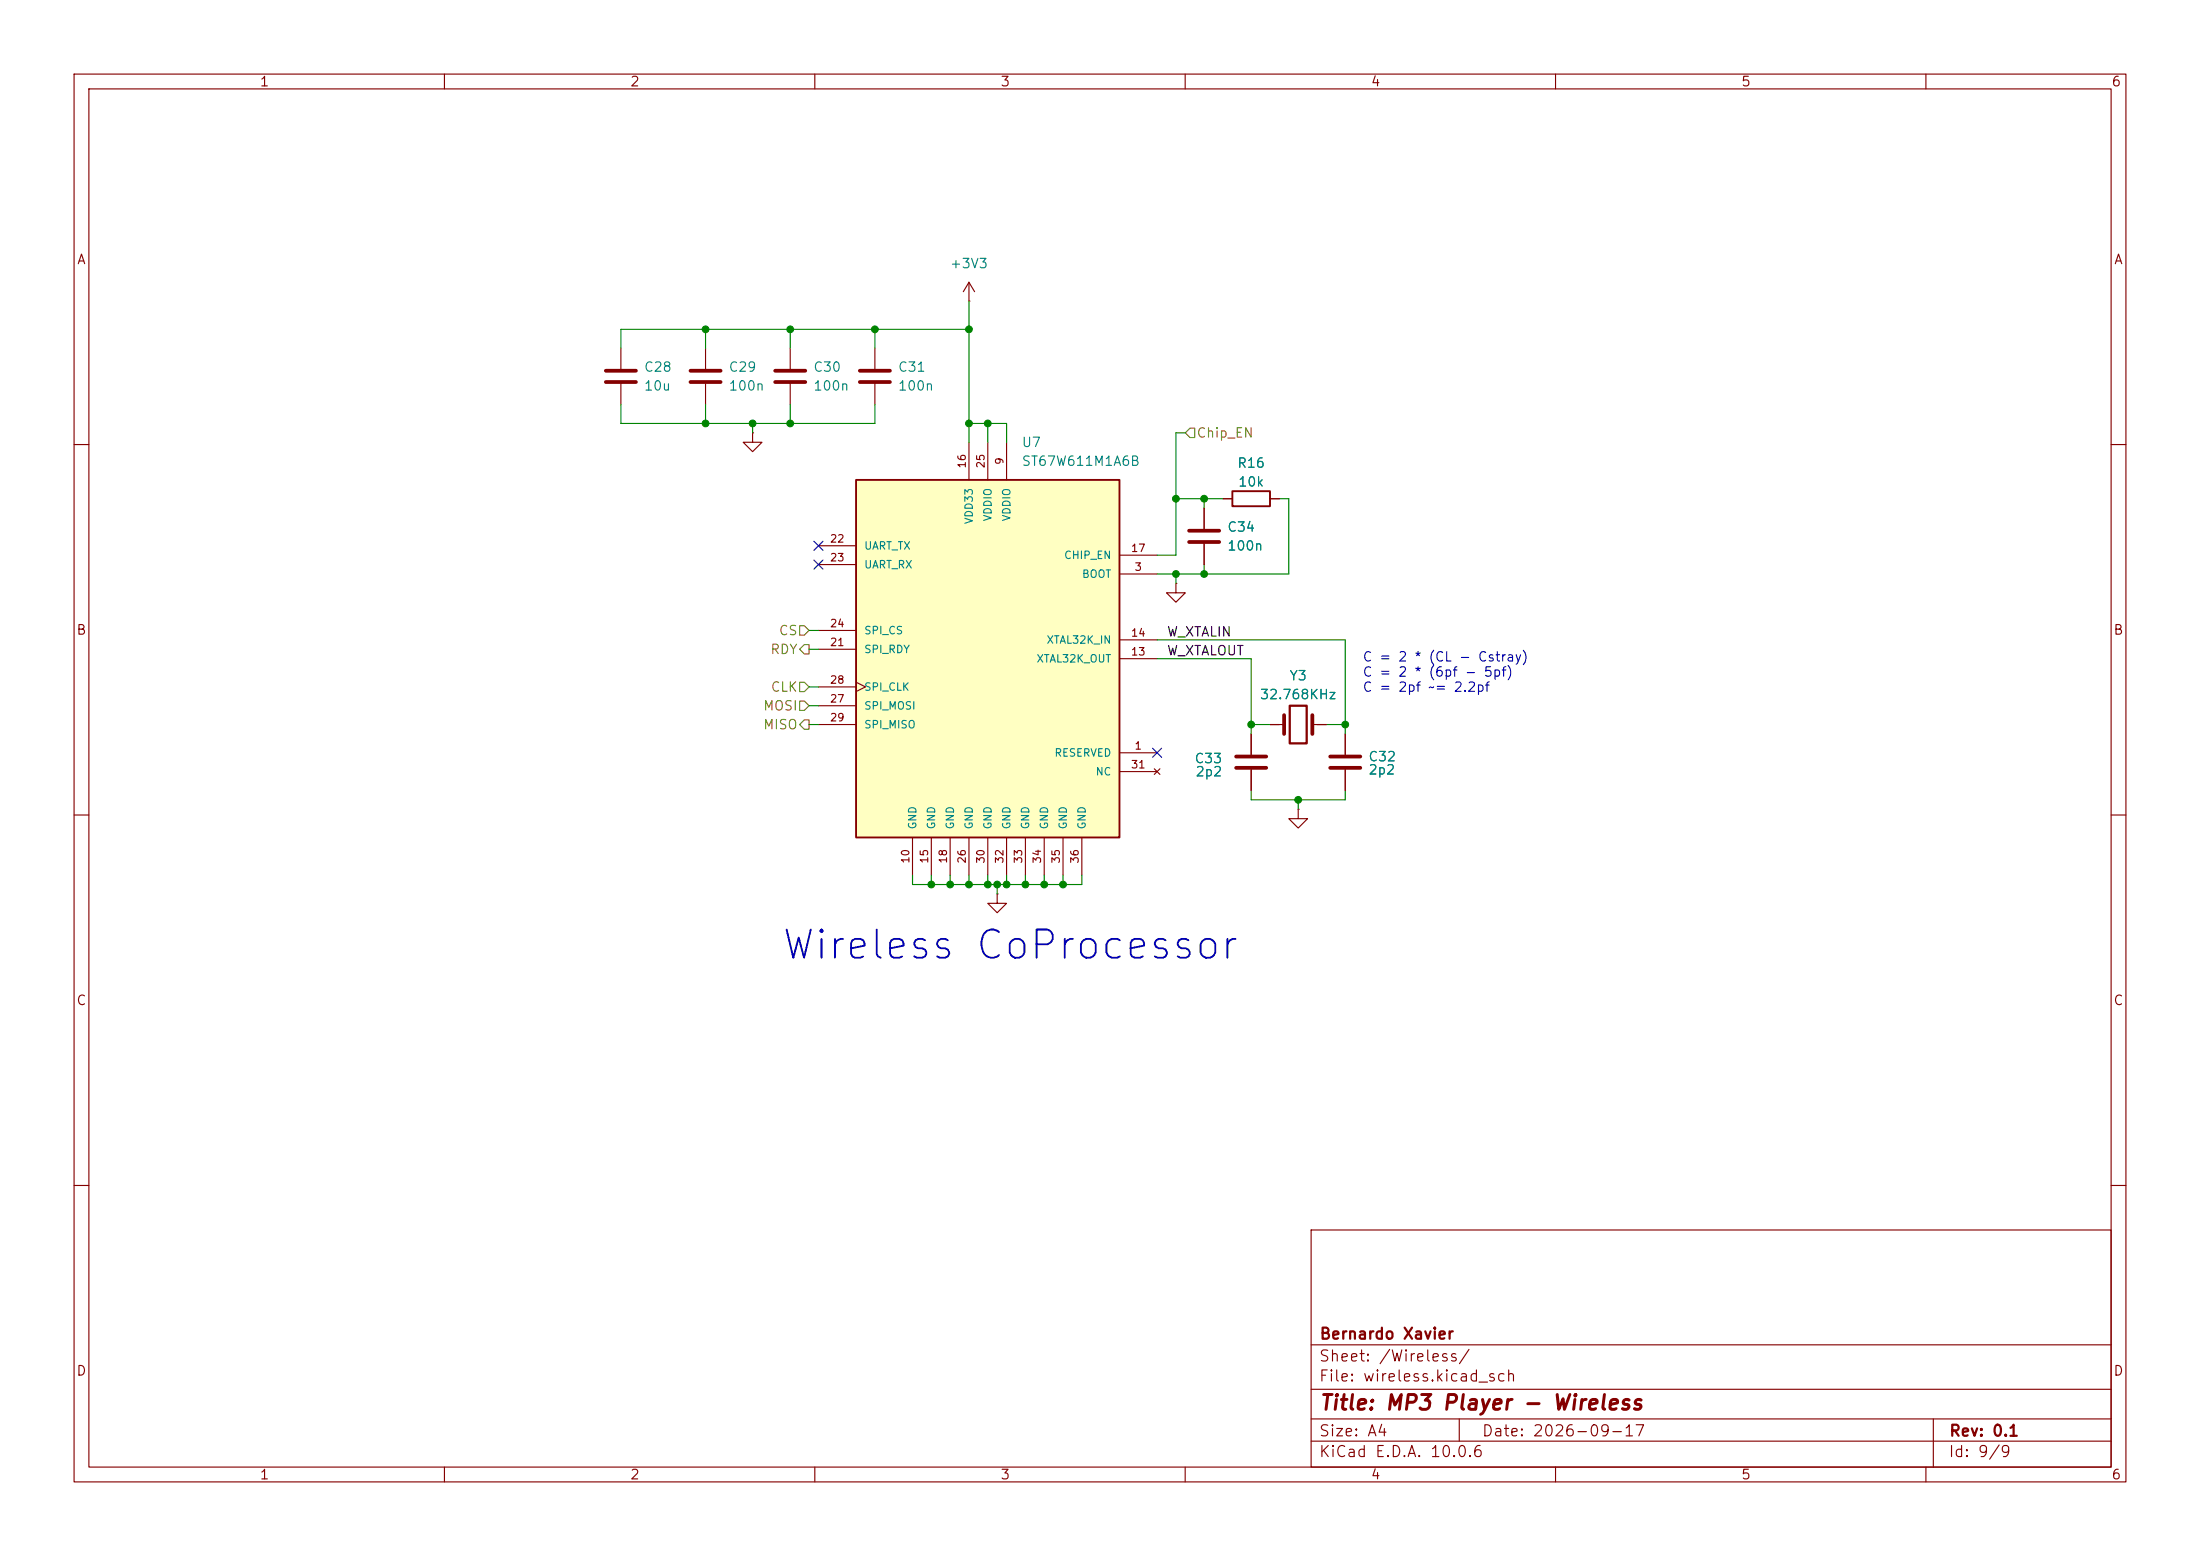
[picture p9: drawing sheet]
<svg xmlns="http://www.w3.org/2000/svg" width="297mm" height="210mm" viewBox="0 0 297 210" stroke-linecap="round" stroke-linejoin="round" font-family="sans-serif">
<g fill="none" stroke="#840000" stroke-width=".15">
<path d="M10 10h277v190h-277zM12 12h273v186h-273zM60 10v2M110 10v2M160 10v2M210 10v2M260 10v2M10 60h2M162.6 68.6v2.8M162.6 73.4v2.8M285 60h2M10 110h2"/>
<path d="M285 110h2M10 160h2M177 166h108v32h-108zM285 160h2M60 198v2M110 198v2M160 198v2M177 194.5h108M177 191.5h108M177 187.5h108M177 181.5h108M197 191.5v3"/>
<path d="M210 198v2M260 198v2M261 191.5v6.5"/>
</g>
<path d="M160.5 71.6h4.1M160.5 73.2h4.1" fill="none" stroke="#840000" stroke-width=".51"/>
<path d="M115.6 64.8h35.5v48.2h-35.5z" fill="#ffffc2"/>
<path d="M115.6 64.8h35.5v48.2h-35.5zM166.4 66.3h5v2h-5z" fill="none" stroke="#840000" stroke-width=".25"/>
<g fill="none" stroke="#840000" stroke-width=".15">
<path d="M130.8 38.1v2.5M130.8 38.1l-.8 1.3M130.8 38.1l.8 1.3M83.8 47v2.8M83.8 51.8v2.8M95.2 47v2.8M95.2 51.8v2.8M101.6 58.4v1.3h1.3l-1.3 1.3-1.3-1.3h1.3M101.6 58.4h.1M106.7 47v2.8M106.7 51.8v2.8M118.1 47v2.8"/>
<path d="M118.1 51.8v2.8M130.8 40.6h.1M130.8 59.7v5.1M133.3 59.7v5.1M135.9 59.7v5.1M110.5 73.7h5.1M110.5 76.2h5.1M151.1 77.5h5.1M151.1 74.9h5.1M158.7 78.7v1.3h-1.2l1.2 1.3 1.3-1.3h-1.3M158.7 78.7h.1M162.6 68.6v2.8"/>
<path d="M162.6 73.4v2.8M165.1 67.3h1.3M171.4 67.3h1.3M110.5 87.6h5.1M110.5 85.1h5.1M110.5 95.3h5.1M110.5 92.7h5.1M110.5 97.8h5.1M115.6 92.1l1.2 .6-1.2 .6M151.1 88.9h5.1M151.1 86.4h5.1M168.9 99.1v2.8"/>
<path d="M171.4 97.8h2M177.2 97.8h1.9M181.6 99.1v2.8M123.2 113v5.1M125.7 113v5.1M128.3 113v5.1M130.8 113v5.1M133.3 113v5.1M135.9 113v5.1M138.4 113v5.1M141 113v5.1M143.5 113v5.1"/>
<path d="M146 113v5.1M151.1 101.6h5.1M151.1 104.1h5.1M155.8 103.8l.8 .7M156.6 103.8l-.8 .7M168.9 103.9v2.8M175.3 109.2v1.3h-1.3l1.3 1.3 1.2-1.3h-1.2M175.3 109.2h.1M181.6 103.9v2.8M134.6 120.7v1.2h1.3l-1.3 1.3-1.3-1.3h1.3M134.6 120.7h.1"/>
</g>
<g fill="none" stroke="#840000" stroke-width=".51">
<path d="M81.8 50h4.1M81.8 51.6h4.1M93.2 50h4.1M93.2 51.6h4.1M104.6 50h4.1M104.6 51.6h4.1M116.1 50h4M116.1 51.6h4M173.4 96.5v2.6M177.2 96.5v2.6M166.9 102.1h4M166.9 103.6h4"/>
<path d="M179.6 102.1h4M179.6 103.6h4"/>
</g>
<path d="M174.1 95.3h2.3v5h-2.3z" fill="none" stroke="#840000" stroke-width=".3"/>
<path d="M160.7 57.8h.6v1.3h-.6l-.7-.7zM107.9 92.1h.7l.6 .6-.6 .6h-.7zM107.9 84.5h.7l.6 .6-.6 .6h-.7zM107.9 94.6h.7l.6 .7-.6 .6h-.7zM108.6 87h.6v1.3h-.6l-.7-.7zM108.6 97.2h.6v1.2h-.6l-.7-.6z" fill="none" stroke="#848400" stroke-width=".15"/>
<g fill="none" stroke="#008400" stroke-width=".15">
<path d="M83.8 54.6v2.6h34.3v-2.6M95.2 44.5v2.5M95.2 54.6v2.6M101.6 57.2v1.2M106.7 44.5v2.5M106.7 54.6v2.6M118.1 44.5v2.5M130.8 40.6v19.1M130.8 57.2h5.1v2.5M130.8 44.5h-47v2.5M133.3 57.2v2.5M160 58.4h-1.3v16.5h-2.5"/>
<path d="M158.7 67.3h6.4M158.7 77.5v1.2M162.6 67.3v1.3M162.6 76.2v1.3M172.7 67.3h1.3v10.2h-17.8M109.2 97.8h1.3M109.2 87.6h1.3M109.2 85.1h1.3M109.2 92.7h1.3M109.2 95.3h1.3M156.2 86.4h25.4v12.7M156.2 88.9h12.7v10.2"/>
<path d="M168.9 97.8h2.5M179.1 97.8h2.5M123.2 118.1v1.3h22.8v-1.3M125.7 118.1v1.3M128.3 118.1v1.3M130.8 118.1v1.3M133.3 118.1v1.3M134.6 119.4v1.3M135.9 118.1v1.3M138.4 118.1v1.3M141 118.1v1.3M143.5 118.1v1.3"/>
<path d="M168.9 106.7v1.3h12.7v-1.3M175.3 108v1.2"/>
</g>
<path d="M109.9 75.6l1.2 1.2M109.9 73.1l1.2 1.2M111.1 75.6l-1.2 1.2M111.1 73.1l-1.2 1.2M155.6 101l1.2 1.2M156.8 101l-1.2 1.2" fill="none" stroke="#000084" stroke-width=".15"/>
<g fill="#008400" stroke="#008400" stroke-width=".14">
<circle cx="128.3" cy="119.4" r=".46"/>
<circle cx="125.7" cy="119.4" r=".46"/>
<circle cx="175.3" cy="108" r=".46"/>
<circle cx="143.5" cy="119.4" r=".46"/>
<circle cx="141" cy="119.4" r=".46"/>
<circle cx="138.4" cy="119.4" r=".46"/>
<circle cx="135.9" cy="119.4" r=".46"/>
<circle cx="101.6" cy="57.2" r=".46"/>
<circle cx="106.7" cy="57.2" r=".46"/>
<circle cx="130.8" cy="119.4" r=".46"/>
<circle cx="134.6" cy="119.4" r=".46"/>
<circle cx="133.3" cy="119.4" r=".46"/>
<circle cx="106.7" cy="44.5" r=".46"/>
<circle cx="130.8" cy="44.5" r=".46"/>
<circle cx="118.1" cy="44.5" r=".46"/>
<circle cx="95.2" cy="44.5" r=".46"/>
<circle cx="130.8" cy="57.2" r=".46"/>
<circle cx="95.2" cy="57.2" r=".46"/>
<circle cx="133.3" cy="57.2" r=".46"/>
<circle cx="181.6" cy="97.8" r=".46"/>
<circle cx="158.7" cy="67.3" r=".46"/>
<circle cx="162.6" cy="77.5" r=".46"/>
<circle cx="162.6" cy="67.3" r=".46"/>
<circle cx="168.9" cy="97.8" r=".46"/>
<circle cx="158.7" cy="77.5" r=".46"/>
</g>
<text font-size="3.8" fill="#0000c2" x="105.3" y="130.4">Wireless CoProcessor</text>
<text font-size="2" fill="#840000" x="178" y="190.8">Title: MP3 Player - Wireless</text>
<g font-size="1.5" fill="#840000">
<text x="178" y="184.1">Sheet: /Wireless/</text>
<text x="178" y="181.1">Bernardo Xavier</text>
<text x="178" y="186.8">File: wireless.kicad_sch</text>
<text x="178" y="197">KiCad E.D.A. 10.0.6</text>
<text x="178" y="194.2">Size: A4</text>
<text x="200" y="194.2">Date: 2026-09-17</text>
<text x="263" y="197">Id: 9/9</text>
<text x="263" y="194.2">Rev: 0.1</text>
</g>
<g font-size="1.3" fill="#840000">
<text x="35" y="12">1</text>
<text x="85" y="12">2</text>
<text x="135" y="12">3</text>
<text x="185" y="12">4</text>
<text x="235" y="12">5</text>
<text x="285" y="12">6</text>
<text x="10.3" y="36">A</text>
<text x="285.3" y="36">A</text>
<text x="10.2" y="86">B</text>
<text x="285.2" y="86">B</text>
<text x="10.2" y="136">C</text>
<text x="285.2" y="136">C</text>
<text x="10.2" y="186">D</text>
<text x="285.2" y="186">D</text>
<text x="35" y="200">1</text>
<text x="85" y="200">2</text>
<text x="135" y="200">3</text>
<text x="185" y="200">4</text>
<text x="235" y="200">5</text>
<text x="285" y="200">6</text>
</g>
<g font-size="1.3" fill="#008484">
<text x="128.1" y="36.5">+3V3</text>
<text x="86.9" y="50.5">C28</text>
<text x="86.9" y="53">10u</text>
<text x="98.3" y="50.5">C29</text>
<text x="98.3" y="53">100n</text>
<text x="109.7" y="50.5">C30</text>
<text x="109.7" y="53">100n</text>
<text x="121.1" y="50.5">C31</text>
<text x="121.1" y="53">100n</text>
<text x="137.8" y="60.7">U7</text>
<text x="137.8" y="63.2">ST67W611M1A6B</text>
<text x="166.9" y="63.4">R16</text>
<text x="167.1" y="66">10k</text>
<text x="165.6" y="72.1">C34</text>
<text x="165.6" y="74.6">100n</text>
<text x="170" y="94.7">32.768KHz</text>
<text x="174" y="92.1">Y3</text>
<text x="161.2" y="103.3">C33</text>
<text x="161.3" y="105.1">2p2</text>
<text x="184.6" y="103.1">C32</text>
<text x="184.6" y="104.8">2p2</text>
</g>
<g font-size="1.3" fill="#848400">
<text x="161.5" y="59.4">Chip_EN</text>
<text x="103.9" y="88.6">RDY</text>
<text x="105.1" y="86.1">CS</text>
<text x="104" y="93.7">CLK</text>
<text x="102.9" y="96.2">MOSI</text>
<text x="102.9" y="98.8">MISO</text>
</g>
<g font-size="1.3">
<text x="157.5" y="88.8">W_XTALOUT</text>
<text x="157.5" y="86.2">W_XTALIN</text>
</g>
<g font-size="1.3" fill="#0000c2">
<text x="183.9" y="89.6">C = 2 * (CL - Cstray)</text>
<text x="183.9" y="91.6">C = 2 * (6pf - 5pf)</text>
<text x="183.9" y="93.7">C = 2pf ~= 2.2pf</text>
</g>
<g font-size="1" fill="#840000">
<text x="130.6" y="63.3" transform="rotate(-90 130.6 63.3)">16</text>
<text x="133.2" y="63.3" transform="rotate(-90 133.2 63.3)">25</text>
<text x="135.7" y="62.8" transform="rotate(-90 135.7 62.8)">9</text>
<text x="112" y="73.5">22</text>
<text x="112" y="76">23</text>
<text x="152.6" y="74.7">17</text>
<text x="153.1" y="77.3">3</text>
<text x="112" y="87.4">21</text>
<text x="112" y="84.9">24</text>
<text x="152.6" y="88.7">13</text>
<text x="152.6" y="86.2">14</text>
<text x="112" y="95.1">27</text>
<text x="112" y="92.5">28</text>
<text x="112" y="97.6">29</text>
<text x="153.1" y="101.4">1</text>
<text x="152.6" y="104">31</text>
<text x="123" y="116.6" transform="rotate(-90 123 116.6)">10</text>
<text x="125.5" y="116.6" transform="rotate(-90 125.5 116.6)">15</text>
<text x="128.1" y="116.6" transform="rotate(-90 128.1 116.6)">18</text>
<text x="130.6" y="116.6" transform="rotate(-90 130.6 116.6)">26</text>
<text x="133.2" y="116.6" transform="rotate(-90 133.2 116.6)">30</text>
<text x="135.7" y="116.6" transform="rotate(-90 135.7 116.6)">32</text>
<text x="138.2" y="116.6" transform="rotate(-90 138.2 116.6)">33</text>
<text x="140.8" y="116.6" transform="rotate(-90 140.8 116.6)">34</text>
<text x="143.3" y="116.6" transform="rotate(-90 143.3 116.6)">35</text>
<text x="145.9" y="116.6" transform="rotate(-90 145.9 116.6)">36</text>
</g>
<g font-size="1" fill="#008484">
<text x="131.6" y="70.8" transform="rotate(-90 131.6 70.8)">VDD33</text>
<text x="134.1" y="70.4" transform="rotate(-90 134.1 70.4)">VDDIO</text>
<text x="136.7" y="70.4" transform="rotate(-90 136.7 70.4)">VDDIO</text>
<text x="116.6" y="74.4">UART_TX</text>
<text x="116.6" y="77">UART_RX</text>
<text x="143.6" y="75.7">CHIP_EN</text>
<text x="146" y="78.2">BOOT</text>
<text x="116.6" y="88.4">SPI_RDY</text>
<text x="116.6" y="85.9">SPI_CS</text>
<text x="139.8" y="89.7">XTAL32K_OUT</text>
<text x="141.2" y="87.1">XTAL32K_IN</text>
<text x="116.6" y="93.5">SPI_CLK</text>
<text x="116.6" y="96">SPI_MOSI</text>
<text x="116.6" y="98.6">SPI_MISO</text>
<text x="142.3" y="102.4">RESERVED</text>
<text x="147.8" y="104.9">NC</text>
<text x="124" y="112" transform="rotate(-90 124 112)">GND</text>
<text x="126.5" y="112" transform="rotate(-90 126.5 112)">GND</text>
<text x="129" y="112" transform="rotate(-90 129 112)">GND</text>
<text x="131.6" y="112" transform="rotate(-90 131.6 112)">GND</text>
<text x="134.1" y="112" transform="rotate(-90 134.1 112)">GND</text>
<text x="136.7" y="112" transform="rotate(-90 136.7 112)">GND</text>
<text x="139.2" y="112" transform="rotate(-90 139.2 112)">GND</text>
<text x="141.7" y="112" transform="rotate(-90 141.7 112)">GND</text>
<text x="144.3" y="112" transform="rotate(-90 144.3 112)">GND</text>
<text x="146.8" y="112" transform="rotate(-90 146.8 112)">GND</text>
</g>
</svg>
